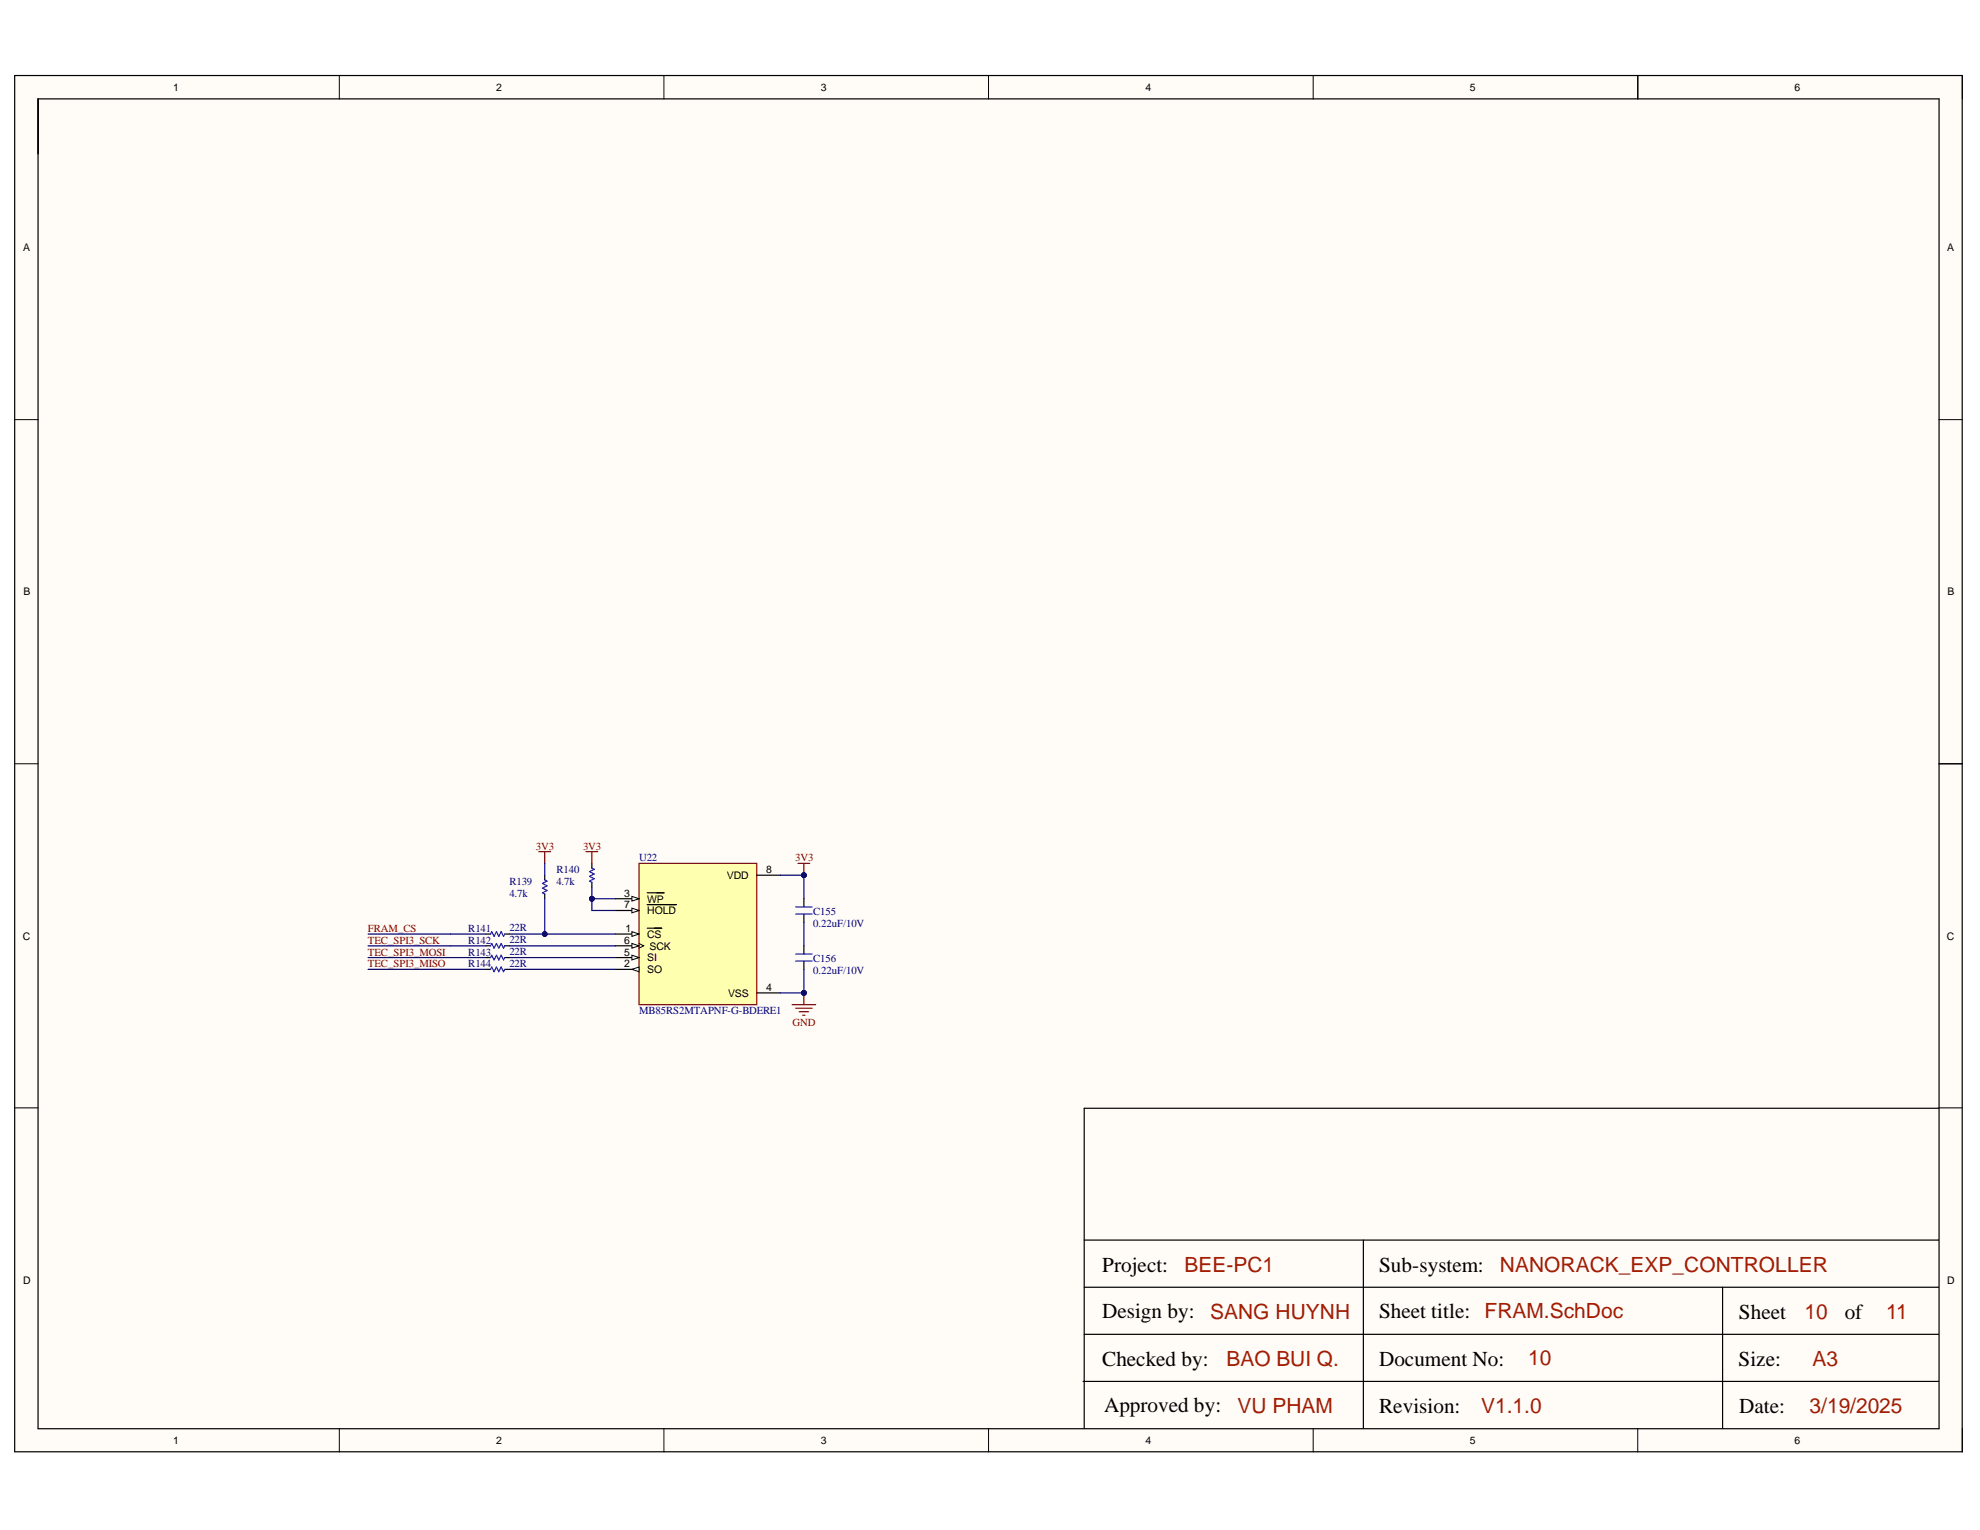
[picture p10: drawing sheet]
<svg xmlns="http://www.w3.org/2000/svg" width="279mm" height="216mm" viewBox="0 0 279 216" stroke-linecap="round" stroke-linejoin="round" font-family="sans-serif">
<g fill="#fffcf8">
<path d="M2.1 10.7h274.8v194.2h-274.8z" fill-rule="evenodd"/>
<path d="M5.4 14h268.2v187.6h-268.2z" fill-rule="evenodd"/>
</g>
<g fill="none" stroke="#000" stroke-width=".14">
<path d="M2.1 10.7h3.3M47.9 10.7v3.3M93.7 10.7v3.3M139.5 10.7v3.3M185.3 10.7v3.3M231.1 10.7v3.3M273.6 10.7h3.3v3.3M2.1 59.2h3.3M273.6 59.2h3.3M2.1 107.8h3.3M273.6 107.8h3.3M2.1 156.3h3.3"/>
<path d="M273.6 156.3h3.3M47.9 201.6v3.3M93.7 201.6v3.3M139.5 201.6v3.3M185.3 201.6v3.3M231.1 201.6v3.3M276.9 201.6v3.3"/>
</g>
<path d="M2.1 10.7h274.8v194.2h-274.8zM5.4 14h268.2v187.6h-268.2zM231.1 10.7v3.3M273.6 107.8h3.3M273.5 156.4h-120.5v45.2M153 175h120.5M192.4 175v26.6M152.8 194.9h120.7M153 188.3h120.5M153 181.6h120.5M243.1 181.6v20" fill="none" stroke="#000" stroke-width=".17"/>
<path d="M90.2 121.8h16.6v20h-16.6z" fill-rule="evenodd" fill="#ffffb0"/>
<path d="M90.2 121.8h16.6v20h-16.6z" fill="none" stroke="#800000" stroke-width=".17"/>
<path d="M86.8 126.8h3.4" fill="none" stroke="#000" stroke-width=".17"/>
<path d="M89.2 126.5l1 .3-1 .4z" fill="#f8fcff"/>
<path d="M89.2 126.5l1 .3-1 .4z" fill="none" stroke="#000" stroke-width=".14"/>
<path d="M86.8 128.5h3.4M91.3 126h2.4" fill="none" stroke="#000" stroke-width=".17"/>
<path d="M89.2 128.1l1 .4-1 .3z" fill="#f8fcff"/>
<path d="M89.2 128.1l1 .4-1 .3z" fill="none" stroke="#000" stroke-width=".14"/>
<path d="M86.8 131.8h3.4M91.3 127.7h4.2" fill="none" stroke="#000" stroke-width=".17"/>
<path d="M89.2 131.5l1 .3-1 .3z" fill="#f8fcff"/>
<path d="M89.2 131.5l1 .3-1 .3z" fill="none" stroke="#000" stroke-width=".14"/>
<path d="M86.8 133.5h3.4M91.3 131h2.1" fill="none" stroke="#000" stroke-width=".17"/>
<path d="M89.2 133.1l1 .4-1 .3z" fill="#f8fcff"/>
<path d="M89.2 133.1l1 .4-1 .3zM90.2 133.1l.6 .4-.6 .3" fill="none" stroke="#000" stroke-width=".14"/>
<path d="M86.8 135.1h3.4" fill="none" stroke="#000" stroke-width=".17"/>
<path d="M89.2 134.8l1 .3-1 .4z" fill="#f8fcff"/>
<path d="M89.2 134.8l1 .3-1 .4z" fill="none" stroke="#000" stroke-width=".14"/>
<path d="M86.8 136.8h3.4" fill="none" stroke="#000" stroke-width=".17"/>
<path d="M89.2 136.8l1-.3v.6z" fill="#f8fcff"/>
<path d="M89.2 136.8l1-.3v.6z" fill="none" stroke="#000" stroke-width=".14"/>
<path d="M106.8 123.5h3.3M106.8 140.1h3.3" fill="none" stroke="#000" stroke-width=".17"/>
<path d="M111.8 141.8h3.3M112.3 142.3h2.3M112.8 142.8h1.3M113.3 143.3h.3M113.4 140.1v1.7" fill="none" stroke="#800000" stroke-width=".17"/>
<circle cx="113.4" cy="140.1" r=".33" fill="#000080"/>
<circle cx="113.4" cy="140.1" r=".33" fill="none" stroke="#000080" stroke-width=".14"/>
<path d="M113.4 126.8v1.2M113.4 129v1.1M113.4 133.5v1.1M113.4 135.6v1.2" fill="none" stroke="#000" stroke-width=".17"/>
<path d="M112.3 129h2.3M112.3 128h2.3M112.3 135.6h2.3M112.3 134.6h2.3" fill="none" stroke="#00f" stroke-width=".17"/>
<path d="M112.6 121.8h1.7M113.4 121.8v1.7" fill="none" stroke="#800000" stroke-width=".17"/>
<circle cx="113.4" cy="123.5" r=".33" fill="#000080"/>
<circle cx="113.4" cy="123.5" r=".33" fill="none" stroke="#000080" stroke-width=".14"/>
<path d="M68.6 131.8h.6M68.6 133.5h.6M68.6 135.1h.6M68.6 136.8h.6M71.2 131.8h.7M71.2 133.5h.7M71.2 135.1h.7M71.2 136.8h.7M76.9 123.5v.7M76.9 126.2v.6M83.5 121.8v.7M83.5 124.5v.7" fill="none" stroke="#000" stroke-width=".17"/>
<path d="M69.2 131.8l.2-.3 .3 .6 .4-.6 .3 .6 .3-.6 .4 .6 .1-.3M69.2 133.5l.2-.4 .3 .7 .4-.7 .3 .7 .3-.7 .4 .7 .1-.3M69.2 135.1l.2-.3 .3 .7 .4-.7 .3 .7 .3-.7 .4 .7 .1-.4M69.2 136.8l.2-.3 .3 .6 .4-.6 .3 .6 .3-.6 .4 .6 .1-.3M76.9 124.2l.3 .1-.7 .4 .7 .3-.7 .3 .7 .4-.7 .3 .4 .2M83.5 122.5l.3 .2-.6 .3 .6 .3-.6 .4 .6 .3-.6 .3 .3 .2" fill="none" stroke="#00f" stroke-width=".17"/>
<path d="M76 120.2h1.7M76.9 120.2v1.6M82.7 120.2h1.7M83.5 120.2v1.6" fill="none" stroke="#800000" stroke-width=".17"/>
<path d="M113.4 136.8v3.3" fill="none" stroke="#000080" stroke-width=".17"/>
<circle cx="113.4" cy="140.1" r=".33" fill="#000080"/>
<circle cx="113.4" cy="140.1" r=".33" fill="none" stroke="#000080" stroke-width=".14"/>
<path d="M113.4 123.5v3.3" fill="none" stroke="#000080" stroke-width=".17"/>
<circle cx="113.4" cy="123.5" r=".33" fill="#000080"/>
<circle cx="113.4" cy="123.5" r=".33" fill="none" stroke="#000080" stroke-width=".14"/>
<path d="M110.1 123.5h3.3" fill="none" stroke="#000080" stroke-width=".17"/>
<circle cx="113.4" cy="123.5" r=".33" fill="#000080"/>
<circle cx="113.4" cy="123.5" r=".33" fill="none" stroke="#000080" stroke-width=".14"/>
<path d="M110.1 140.1h3.3" fill="none" stroke="#000080" stroke-width=".17"/>
<circle cx="113.4" cy="140.1" r=".33" fill="#000080"/>
<circle cx="113.4" cy="140.1" r=".33" fill="none" stroke="#000080" stroke-width=".14"/>
<path d="M83.5 126.8h3.3M113.4 130.1v3.4" fill="none" stroke="#000080" stroke-width=".17"/>
<circle cx="83.5" cy="126.8" r=".33" fill="#000080"/>
<circle cx="83.5" cy="126.8" r=".33" fill="none" stroke="#000080" stroke-width=".14"/>
<path d="M76.9 126.8v5h9.9" fill="none" stroke="#000080" stroke-width=".17"/>
<circle cx="76.9" cy="131.8" r=".33" fill="#000080"/>
<circle cx="76.9" cy="131.8" r=".33" fill="none" stroke="#000080" stroke-width=".14"/>
<path d="M76.9 121.8v1.7M83.5 126.8v1.7h3.3" fill="none" stroke="#000080" stroke-width=".17"/>
<circle cx="83.5" cy="126.8" r=".33" fill="#000080"/>
<circle cx="83.5" cy="126.8" r=".33" fill="none" stroke="#000080" stroke-width=".14"/>
<path d="M71.9 131.8h5" fill="none" stroke="#000080" stroke-width=".17"/>
<circle cx="76.9" cy="131.8" r=".33" fill="#000080"/>
<circle cx="76.9" cy="131.8" r=".33" fill="none" stroke="#000080" stroke-width=".14"/>
<path d="M51.9 133.5h11.7M51.9 135.1h11.7M51.9 136.8h11.7M51.9 131.8h11.7M71.9 133.5h14.9M71.9 135.1h14.9M71.9 136.8h14.9M83.5 125.2v1.6" fill="none" stroke="#000080" stroke-width=".17"/>
<circle cx="83.5" cy="126.8" r=".33" fill="#000080"/>
<circle cx="83.5" cy="126.8" r=".33" fill="none" stroke="#000080" stroke-width=".14"/>
<path d="M63.6 131.8h5M63.6 133.5h5M63.6 135.1h5M63.6 136.8h5" fill="none" stroke="#000080" stroke-width=".17"/>
<g font-size="3">
<text x="155.5" y="179.5">Project:</text>
<text x="194.6" y="179.5">Sub-system:</text>
<text x="155.5" y="186">Design by:</text>
<text x="194.6" y="186">Sheet title: FRAM.SchDoc</text>
<text x="245.4" y="186.2">Sheet</text>
<text x="260.3" y="186.2">of</text>
<text x="155.5" y="192.8">Checked by:</text>
<text x="194.6" y="192.8">Document No:</text>
<text x="245.3" y="192.8">Size:</text>
<text x="155.8" y="199.3">Approved by:</text>
<text x="194.6" y="199.4">Revision:</text>
<text x="245.4" y="199.4">Date:</text>
</g>
<g font-size="3" fill="#a61c00">
<text x="167.1" y="179.5">BEE-PC1</text>
<text x="211.6" y="179.5">NANORACK_EXP_CONTROLLER</text>
<text x="170.8" y="186.2">SANG HUYNH</text>
<text x="254.6" y="186.2">10</text>
<text x="266.1" y="186.2">11</text>
<text x="173.1" y="192.8">BAO BUI Q.</text>
<text x="215.7" y="192.6">10</text>
<text x="255.8" y="192.8">A3</text>
<text x="174.6" y="199.4">VU PHAM</text>
<text x="209" y="199.4">V1.1.0</text>
<text x="255.4" y="199.4">3/19/2025</text>
</g>
<g font-size="1.5">
<text x="24.4" y="12.9">1</text>
<text x="70" y="12.9">2</text>
<text x="115.8" y="12.9">3</text>
<text x="161.6" y="12.9">4</text>
<text x="207.4" y="12.9">5</text>
<text x="253.2" y="12.9">6</text>
<text x="3.3" y="35.5">A</text>
<text x="274.8" y="35.5">A</text>
<text x="3.3" y="84">B</text>
<text x="274.8" y="84">B</text>
<text x="102.6" y="124">VDD</text>
<text x="108.1" y="123.2">8</text>
<text x="88.1" y="126.5">3</text>
<text x="88.1" y="128.2">7</text>
<text x="88.3" y="131.5">1</text>
<text x="91.3" y="127.4">WP</text>
<text x="91.3" y="129">HOLD</text>
<text x="3.2" y="132.6">C</text>
<text x="88.1" y="133.1">6</text>
<text x="88.1" y="134.8">5</text>
<text x="88.1" y="136.5">2</text>
<text x="91.3" y="132.3">CS</text>
<text x="91.3" y="135.6">SI</text>
<text x="91.3" y="137.3">SO</text>
<text x="91.7" y="134">SCK</text>
<text x="274.7" y="132.6">C</text>
<text x="102.7" y="140.6">VSS</text>
<text x="108.1" y="139.8">4</text>
<text x="3.3" y="181.1">D</text>
<text x="274.8" y="181.1">D</text>
<text x="24.4" y="203.8">1</text>
<text x="70" y="203.8">2</text>
<text x="115.8" y="203.8">3</text>
<text x="161.6" y="203.8">4</text>
<text x="207.4" y="203.8">5</text>
<text x="253.2" y="203.8">6</text>
</g>
<g font-size="1.5" fill="#800000">
<text x="75.6" y="119.9">3V3</text>
<text x="82.3" y="119.9">3V3</text>
<text x="112.2" y="121.5">3V3</text>
<text x="51.9" y="131.5">FRAM_CS</text>
<text x="51.9" y="133.1">TEC_SPI3_SCK</text>
<text x="51.9" y="134.8">TEC_SPI3_MOSI</text>
<text x="51.9" y="136.5">TEC_SPI3_MISO</text>
<text x="111.8" y="144.8">GND</text>
</g>
<g font-size="1.5" fill="#000080">
<text x="71.9" y="124.9">R139</text>
<text x="78.5" y="123.2">R140</text>
<text x="78.5" y="124.9">4.7k</text>
<text x="90.2" y="121.5">U22</text>
<text x="66.1" y="131.5">R141</text>
<text x="71.9" y="126.5">4.7k</text>
<text x="71.9" y="131.4">22R</text>
<text x="114.7" y="129.2">C155</text>
<text x="114.7" y="130.8">0.22uF/10V</text>
<text x="66.1" y="133.1">R142</text>
<text x="66.1" y="134.8">R143</text>
<text x="66.1" y="136.5">R144</text>
<text x="71.9" y="133.1">22R</text>
<text x="71.9" y="134.7">22R</text>
<text x="71.9" y="136.4">22R</text>
<text x="114.7" y="135.8">C156</text>
<text x="114.7" y="137.5">0.22uF/10V</text>
<text x="90.2" y="143.1">MB85RS2MTAPNF-G-BDERE1</text>
</g>
</svg>
